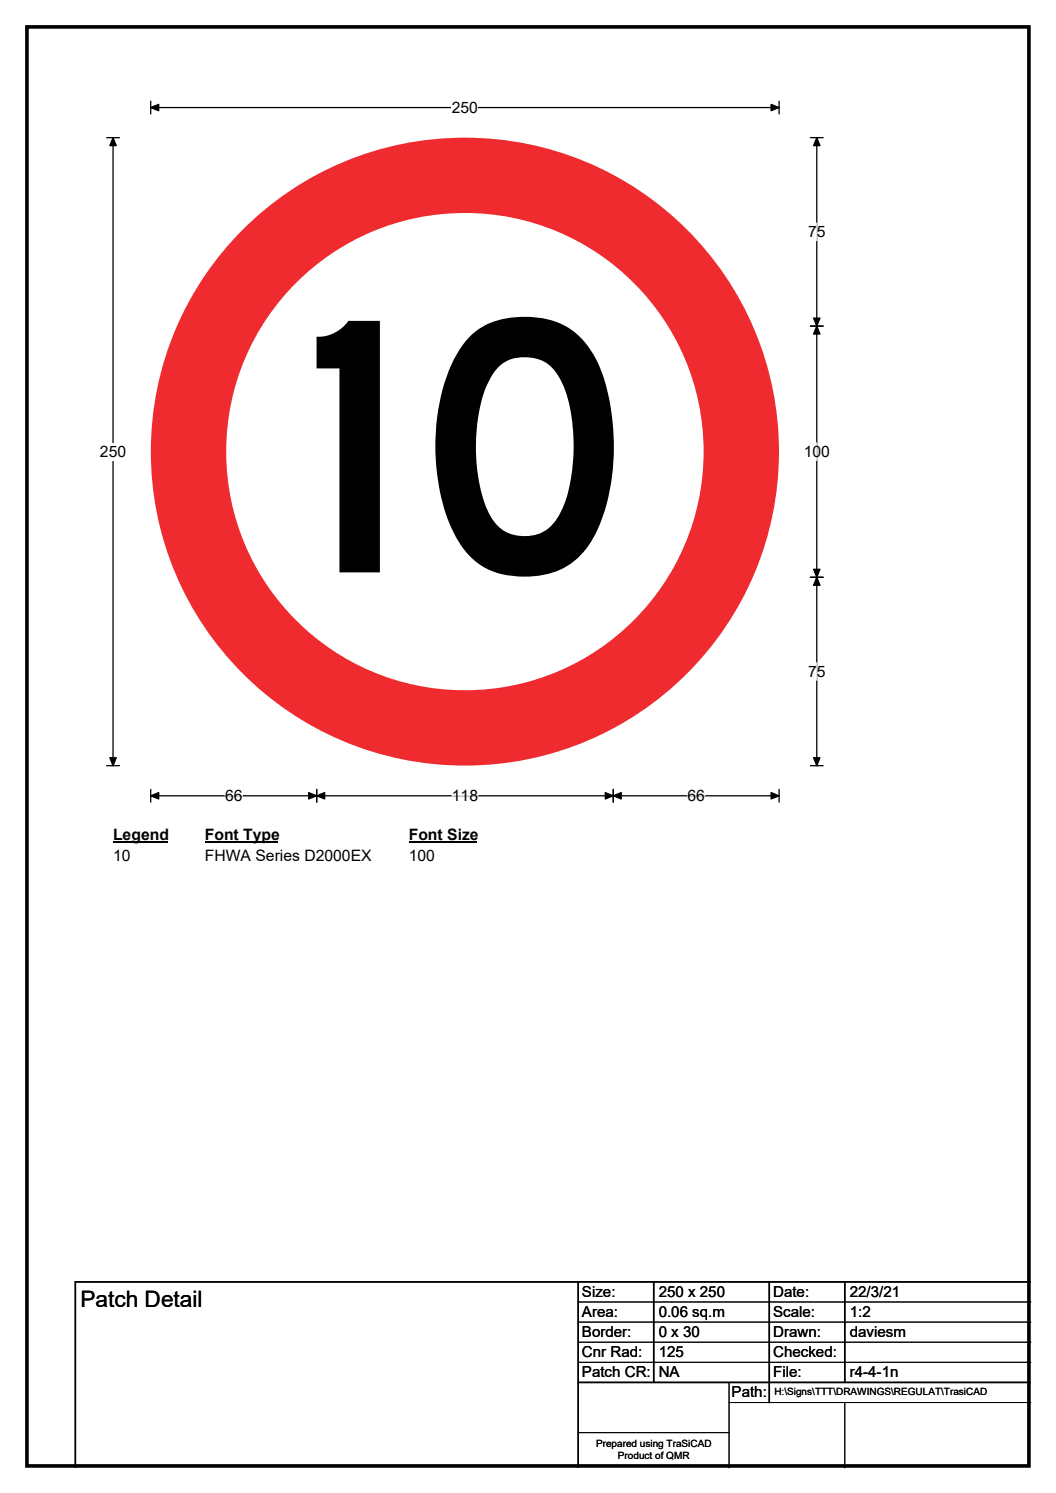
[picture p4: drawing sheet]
<svg xmlns="http://www.w3.org/2000/svg" width="210mm" height="297mm" viewBox="0 0 210 297" stroke-linecap="round" stroke-linejoin="round" font-family="sans-serif">
<path d="M5.4 5.4h199.2v286.3h-199.2z" fill="none" stroke="#000" stroke-width=".72"/>
<path d="M30 21.4h124.9M30 20.1v2.6M154.9 20.1v2.6" fill="none" stroke="#000" stroke-width=".25"/>
<path d="M30 21.4l1.6-.6v1.2zM153.3 20.8l1.6 .6-1.6 .6z" fill="#000" stroke="#000" stroke-width=".25"/>
<path d="M89.8 19.7h5.2v3.5h-5.2z" fill="#fff"/>
<path d="M21.2 27.4h2.5M22.5 27.4v124.9M21.2 152.3h2.5M30 158.3h124.9M30 157.1v2.5M63 157.1v2.5M121.9 157.1v2.5M154.9 157.1v2.5" fill="none" stroke="#000" stroke-width=".25"/>
<path d="M22.5 27.4l.6 1.6h-1.3zM21.8 150.7h1.3l-.6 1.6zM30 158.3l1.6-.6v1.3zM63 158.3l1.6-.6v1.3zM61.4 157.7l1.6 .6-1.6 .7zM120.4 157.7l1.5 .6-1.5 .7zM121.9 158.3l1.6-.6v1.3zM153.3 157.7l1.6 .6-1.6 .7z" fill="#000" stroke="#000" stroke-width=".25"/>
<path d="M44.7 158.3h3.5M89.9 158.3h5.2M136.7 158.3h3.5" fill="none" stroke="#fff" stroke-width=".25"/>
<path d="M19.9 88.1h5.2v3.5h-5.2z" fill="#fff"/>
<path d="M161.1 27.4h2.6M162.4 27.4v124.9M161.1 64.9h2.6M161.1 114.9h2.6M161.1 152.3h2.6" fill="none" stroke="#000" stroke-width=".25"/>
<path d="M162.4 27.4l.6 1.6h-1.2zM162.4 64.9l.6 1.6h-1.2zM161.8 63.3h1.2l-.6 1.6zM161.8 113.3h1.2l-.6 1.6zM162.4 114.9l.6 1.5h-1.2zM161.8 150.7h1.2l-.6 1.6z" fill="#000" stroke="#000" stroke-width=".25"/>
<path d="M162.4 44.4v3.5M162.4 88.1v3.5M162.4 131.8v3.5" fill="none" stroke="#fff" stroke-width=".25"/>
<path d="M22.5 164.3h10.7v3.5h-10.7z" fill="#fff"/>
<path d="M22.5 167.6h10.7" fill="none" stroke="#000" stroke-width=".32"/>
<path d="M40.7 164.3h14.4v3.5h-14.4z" fill="#fff"/>
<path d="M40.7 167.6h14.4" fill="none" stroke="#000" stroke-width=".32"/>
<path d="M81.3 164.3h13.4v3.5h-13.4z" fill="#fff"/>
<path d="M81.3 167.6h13.4" fill="none" stroke="#000" stroke-width=".32"/>
<g fill="#fff">
<path d="M22.5 168.5h3.5v3.5h-3.5z"/>
<path d="M40.7 168.5h33.1v3.5h-33.1z"/>
<path d="M81.3 168.5h5.2v3.5h-5.2z"/>
</g>
<circle cx="92.4" cy="89.9" r="62.5" fill="#fff" stroke="#fff" stroke-width=".2"/>
<circle cx="92.4" cy="89.9" r="55" fill="none" stroke="#ef2b2f" stroke-width="15"/>
<path d="M62.9 67a7.4 7.4 0 0 0 6.4-3.2h6.2v50.1h-8v-40.6h-4.6zM93.2 67.2a15.1 15.1 0 0 1 12.2-4.1 14.4 14.4 0 0 1 13.3 8.8 43.9 43.9 0 0 1 3.2 21.4 33.5 33.5 0 0 1-5 15.4 14.4 14.4 0 0 1-12.5 6 14.1 14.1 0 0 1-11.8-4.9 31.4 31.4 0 0 1-5.8-16.3 40.6 40.6 0 0 1 3.9-22.8l1-1.6zM99.2 72.9a18.6 18.6 0 0 0-4.1 10.2 35.4 35.4 0 0 0 2 18.9 7.7 7.7 0 0 0 9.5 4.4 8.2 8.2 0 0 0 5.3-5.3 36.4 36.4 0 0 0 1.4-20 15.1 15.1 0 0 0-4.1-8.5 8.2 8.2 0 0 0-10 .3z" fill="#000"/>
<path d="M115 255v37M130 255v20M153 255v24M168 255v20M205 255h-190v37M115 275h90" fill="none" stroke="#000" stroke-width=".3"/>
<path d="M115 259h90M115 263h90M115 267h90M115 271h90M145 279h60M145 275v17M168 279v13M115 285h30" fill="none" stroke="#000" stroke-width=".2"/>
<text font-size="4.5" x="16" y="260.1">Patch Detail</text>
<g font-size="3.1">
<text x="89.8" y="22.5">250</text>
<text x="160.7" y="47.2">75</text>
<text x="19.9" y="90.9">250</text>
<text x="159.8" y="90.9">100</text>
<text x="160.7" y="134.6">75</text>
<text x="44.7" y="159.4">66</text>
<text x="89.9" y="159.4">118</text>
<text x="136.7" y="159.4">66</text>
<text x="22.5" y="167.1">Legend</text>
<text x="40.7" y="167.1">Font Type</text>
<text x="81.3" y="167.1">Font Size</text>
<text x="22.5" y="171.3">10</text>
<text x="40.7" y="171.3">FHWA Series D2000EX</text>
<text x="81.3" y="171.3">100</text>
</g>
<g font-size="3">
<text x="115.7" y="258">Size:</text>
<text x="131" y="258">250 x 250</text>
<text x="153.7" y="258">Date:</text>
<text x="169" y="258">22/3/21</text>
<text x="115.7" y="262">Area:</text>
<text x="131" y="262">0.06 sq.m</text>
<text x="153.7" y="262">Scale:</text>
<text x="169" y="262">1:2</text>
<text x="115.7" y="266">Border:</text>
<text x="115.7" y="270">Cnr Rad:</text>
<text x="131" y="266">0 x 30</text>
<text x="131" y="270">125</text>
<text x="153.7" y="266">Drawn:</text>
<text x="153.7" y="270">Checked:</text>
<text x="169" y="266">daviesm</text>
<text x="115.7" y="274">Patch CR:</text>
<text x="131" y="274">NA</text>
<text x="153.7" y="274">File:</text>
<text x="169" y="274">r4-4-1n</text>
<text x="145.5" y="278">Path:</text>
</g>
<g font-size="2">
<text x="154" y="277.6">H:\Signs\TTT\DRAWINGS\REGULAT\TrasiCAD</text>
<text x="118.5" y="287.8">Prepared using TraSiCAD</text>
<text x="122.9" y="290.2">Product of QMR</text>
</g>
</svg>
